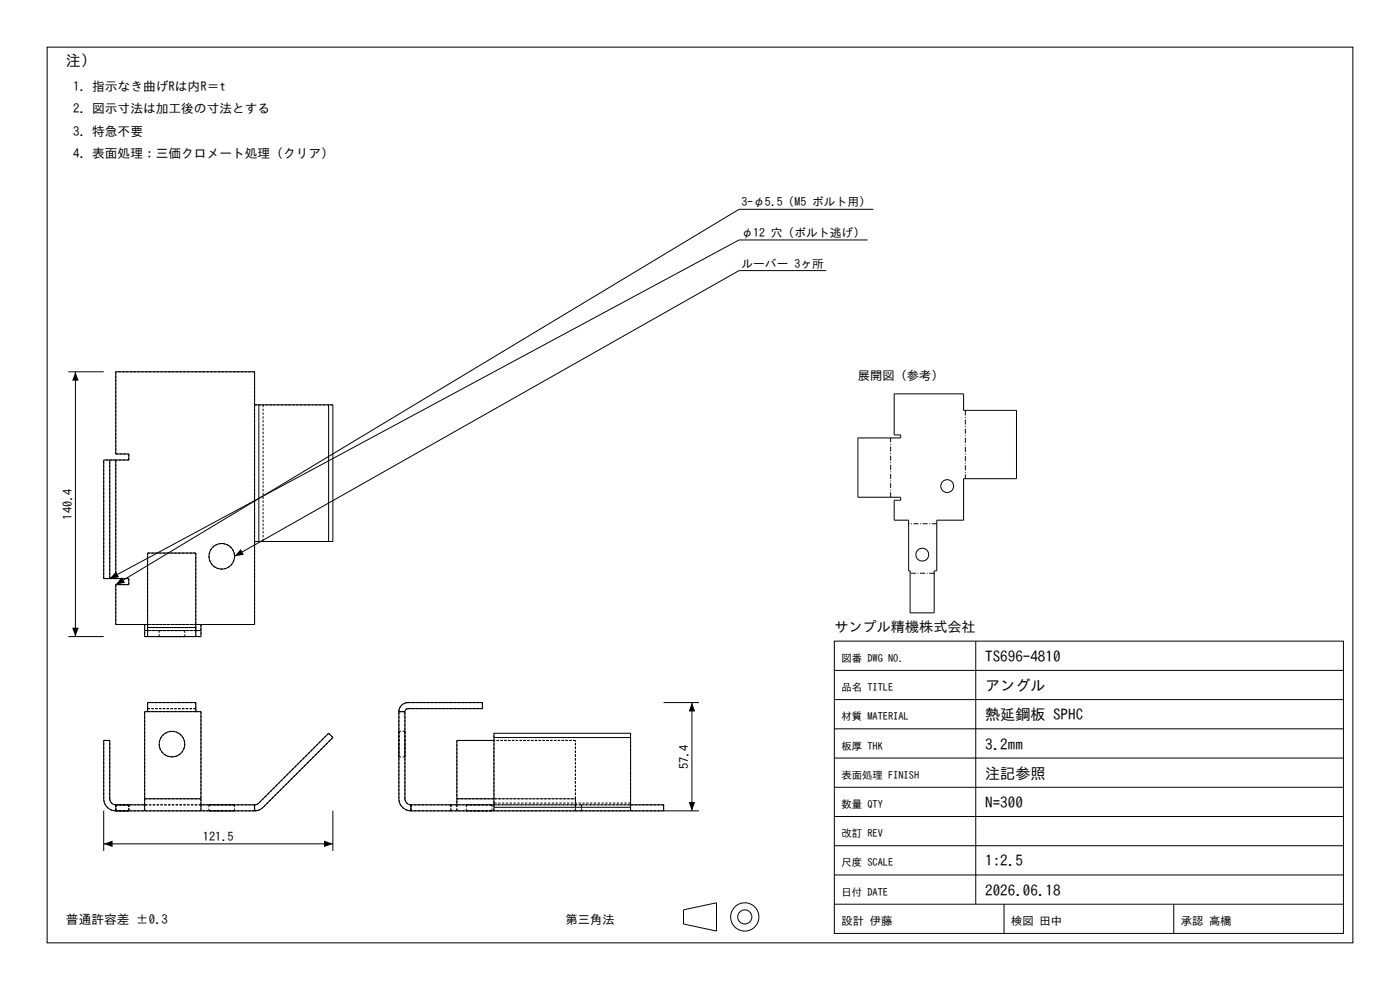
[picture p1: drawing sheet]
<svg xmlns="http://www.w3.org/2000/svg" width="297mm" height="210mm" viewBox="0 0 297 210" stroke-linecap="round" stroke-linejoin="round" font-family="sans-serif">
<g fill="none" stroke="#000" stroke-width=".21">
<path d="M10 10h277v190h-277zM175.3 57.4h-18.5l-107 60.6M184 50.9h-27.2l-133.5 71.8M185.3 44.4h-28.5l-132.2 79.6M14.5 78.9h7.5M16 78.9v56.1M23.3 97.6h1.3M23.3 97.6v25.1M23.3 97.6h-1.3v25.1h1.3M24.6 97.6h2.7v-1.3h-2.7v-17.4h29.4v53.6h-12.5M24.6 97.6v25.1M54 85.9h.9"/>
<path d="M54.9 85.9h15.7v29h-15.7M54.9 85.9v29M69.7 85.9v29M189.7 83.5h14.7v3.5h11.2v14.5h-11.2v8.8h-5.7v10.8h-.5v8.9h-5.1v-8.9h-.3v-10.8h-3.1v-4.2h1.4v-.6h-9.1v-12.6h9.1v-.6h-1.4zM54 114.9h.9M14.5 135h7.5M23.3 122.7h1.3M24.6 124v8.5h6.7M24.6 122.7h2.7v1.3h-2.7M30.7 132.5v1.3M30.7 133.8v1.2h11.9v-1.2M30.7 133.8h.6"/>
<path d="M31.3 133.1v1.9M31.3 133.1h10.2M31.3 133.1v-15.8h10.2v15.8M41.5 133.1v1.9M41.5 133.8h1.1M42.6 132.5v1.3M177 136h108v62h-108zM207 136v55.8M31.3 151v-2h10.2v2M84.6 151v18.4a2.56 2.56 0 0 0 2.6 2.6M84.6 151a1.92 1.92 0 0 1 1.9-2h15.8v1.3h-15.8a.64 .64 0 0 0-.6 .7M84.6 151h1.3"/>
<path d="M85.9 151v18.4a1.28 1.28 0 0 0 1.3 1.3M104.8 157.1h-7.9v12.3M104.8 156.4h29M140.8 149h7.5M146.8 149v23M177 154.6h108M177 148.4h108M177 142.2h108M22 172v8.5M22 179h48.6M24.6 170.7a1.28 1.28 0 0 1-1.3-1.3v-12.3h-1.3v12.3a2.56 2.56 0 0 0 2.6 2.6M24.6 172h29.4"/>
<path d="M24.6 170.7h6.1M24.6 170.7v1.3M30.7 169.4v2.6M30.7 169.4h11.9M30.7 169.4v-18.4h11.9v18.4M42.6 169.4v2.6M42.6 170.7h11.4M54 170.7l.9-.4 14.8-14.8 .9 .9-14.8 14.9a2.56 2.56 0 0 1-1.8 .7M54 170.7v1.3M70.6 172v8.5M87.2 172h61.1M87.2 170.7h17.6"/>
<path d="M87.2 170.7v1.3M96.9 169.4v1.3M96.9 169.4h7.9M104.8 171.3v.7M104.8 171.3v-15.8h29v15.8M104.8 171.3h29M133.8 171.3v.7M133.8 170.7h7v1.3M177 179.4h108M177 173.2h108M177 167h108M177 160.8h108"/>
<path d="M145 193l7-1.5v6l-7-1.5zM177 191.8h108M177 185.6h108M213 191.8v6.2M249 191.8v6.2"/>
<circle cx="47" cy="118" r="2.72"/>
<circle cx="195.7" cy="117.7" r="1.36"/>
<circle cx="200.9" cy="103.1" r="1.36"/>
<circle cx="36.5" cy="157.8" r="2.72"/>
<circle cx="158" cy="194.5" r="3"/>
<circle cx="158" cy="194.5" r="1.5"/>
</g>
<g fill="none" stroke="#000" stroke-width=".21" stroke-dasharray=".5 .3" stroke-linecap="butt">
<path d="M24.6 78.9v17.4M54 78.9h-29.4M24.6 97.6v25.1M24.6 96.3h2.7M24.6 97.6h-2.6M27.3 97.6h-2.7M27.3 96.3v1.3M54 85.9v29M54 85.9v-7M54 85.9h1.8M55.8 85.9v29M70.6 85.9h-14.8"/>
<path d="M31.3 117.3h10.2M41.5 117.3v15.8M49.8 118a2.72 2.72 0 0 1-3.9 2.5 2.72 2.72 0 0 1-.6-4.6 2.72 2.72 0 0 1 4.4 1.5l.1 .6M54 114.9h1.8M55.8 114.9h14.8M22 122.7v-25.1M23.3 122.7v-25.1M24.6 124v8.5M24.6 132.5h6.1M24.6 122.7h2.7M24.6 122.7h-2.6M27.3 124h-2.7"/>
<path d="M27.3 122.7v1.3M30.7 132.5v2.5M31.3 133.8v1.2M31.3 133.1v.7M31.3 133.1v-15.8M33.8 135h5.4M33.8 133.8h5.4M33.8 135v-1.2M39.2 135h-5.4M39.2 133.8h-5.4M39.2 133.8v1.2M41.5 132.5h-10.2"/>
<path d="M41.5 133.8h-10.2M41.5 133.8v1.2M41.5 133.1h-10.2M41.5 133.1v.7M42.6 132.5h-11.9M42.6 132.5h11.4M42.6 135h-11.9M42.6 132.5v2.5M42.6 133.8h-11.9M54 132.5v-17.6M22 157.1h1.3M30.7 151h.6"/>
<path d="M31.3 150.3v.7M31.3 149v1.3M31.3 149h10.2M31.3 150.3h10.2M33.8 157.8a2.72 2.72 0 0 0 3.8 2.5 2.72 2.72 0 0 0 .6-4.6 2.72 2.72 0 0 0-4.4 1.5v.6M41.5 151h-10.2M41.5 151h1.1M41.5 150.3h-10.2M41.5 150.3v.7M41.5 149v1.3M42.6 151v18.4M69.7 155.5l-14.8 14.8"/>
<path d="M70.6 156.4l-14.8 14.9M70.6 156.4l-.9-.9M84.6 151h1.3M84.6 157.8v2.8M84.6 155.1v2.7M84.6 151a1.92 1.92 0 0 1 1.9-2M85.9 157.8v2.8M85.9 155.1v2.7M85.9 151h-1.3M85.9 155.1h-1.3M86.5 150.3a.64 .64 0 0 0-.6 .7M86.5 149h15.8"/>
<path d="M86.5 150.3h15.8M96.9 157.1v12.3M102.3 149v1.3M122.1 157.1h-25.2M122.1 157.1h-17.3M133.8 155.5v14.8M22 169.4v-12.3M23.3 169.4v-12.3M23.3 169.4a1.28 1.28 0 0 0 1.3 1.3M24.6 172h2.7M24.6 170.7h2.7M24.6 172v-1.3"/>
<path d="M24.6 172a2.56 2.56 0 0 1-2.6-2.6M27.3 172h-2.7M27.3 170.7h-2.7M27.3 172v-1.3M30.7 170.7v1.3M30.7 169.4v1.3M30.7 169.4v-18.4M42.6 170.7h-11.9M42.6 170.7v1.3M42.6 169.4h-11.9M42.6 169.4v1.3M44.3 172h5.5"/>
<path d="M44.3 170.7h5.5M44.3 170.7v1.3M49.8 172h-5.5M49.8 170.7h-5.5M49.8 172v-1.3M54 170.7v1.3M54 172h-29.4M54 170.7h-29.4M54 172a2.56 2.56 0 0 0 1.8-.7M54 172v-1.3M54.9 170.3l-.9 .4M84.6 169.4v-18.4"/>
<path d="M84.6 160.6v-5.5M85.9 169.4a1.28 1.28 0 0 0 1.3 1.3M85.9 169.4v-18.4M85.9 160.6v-5.5M85.9 160.6h-1.3M87.2 170.7v1.3M87.2 172v-1.3M87.2 172a2.56 2.56 0 0 1-2.6-2.6M95.6 172h-8.4M95.6 170.7h-8.4M95.6 172v-1.3M96.9 172h-1.3"/>
<path d="M96.9 170.7h-1.3M96.9 172v-1.3M96.9 172v-2.6M96.9 169.4h25.2M98.9 172h5.5M98.9 170.7h5.5M98.9 170.7v1.3M101.6 172h-2.7M101.6 170.7h-2.7M104.4 172h-2.8M104.4 170.7h-2.8M104.4 170.7v1.3"/>
<path d="M104.8 170.7v1.3M104.8 170.3v-14.8M104.8 170.3v.4M104.8 169.4h17.3M122.1 172h-25.2M122.1 170.7h-25.2M122.1 172v-2.6M122.1 169.4v-12.3M122.1 169.4v1.3M122.1 172v-1.3M123.4 172h-1.3M123.4 170.7h-1.3"/>
<path d="M123.4 172v-1.3M133.8 170.7h-29M133.8 170.7v1.3M133.8 170.3h-29M133.8 170.3v.4M140.8 172h-17.4M140.8 170.7h-17.4M140.8 172v-1.3"/>
</g>
<path d="M16 78.9l.7 1.8h-1.4zM51.1 116.5l.6 1.2-1.9 .3zM15.3 133.2h1.4l-.7 1.8zM24.6 121.2l.7 1.2-2 .3zM25.8 122.5l.7 1.1-1.9 .4zM146.8 149l.7 1.9h-1.4zM22 179l1.9-.7v1.4zM68.7 178.3l1.9 .7-1.9 .7zM146.1 170.1h1.4l-.7 1.9z" fill="#000"/>
<path d="M204.8 87v14.5M188.9 105.5v-12.6M198.7 111.1h-5.9M198.2 121.6h-5.1" fill="none" stroke="#000" stroke-width=".21" stroke-dasharray="1.1 .4 .2 .4" stroke-linecap="butt"/>
<g font-size="3.2">
<text x="14" y="14">注）</text>
<text x="209" y="140.4">TS696-4810</text>
<text x="209" y="146.6">アングル</text>
<text x="209" y="152.8">熱延鋼板 SPHC</text>
<text x="209" y="159">3.2mm</text>
<text x="209" y="165.2">注記参照</text>
<text x="209" y="171.4">N=300</text>
<text x="209" y="183.8">1:2.5</text>
<text x="209" y="190">2026.06.18</text>
</g>
<text font-size="3" x="177" y="134">サンプル精機株式会社</text>
<g font-size="2.7">
<text x="15.5" y="19.2">1. 指示なき曲げRは内R＝t</text>
<text x="15.5" y="24">2. 図示寸法は加工後の寸法とする</text>
<text x="15.5" y="28.8">3. 特急不要</text>
<text x="15.5" y="33.6">4. 表面処理：三価クロメート処理（クリア）</text>
<text x="14" y="196">普通許容差 ±0.3</text>
</g>
<g font-size="2.6">
<text x="182" y="80.5">展開図（参考）</text>
<text x="15.3" y="110.2" transform="rotate(-90 15.3 110.2)">140.4</text>
<text x="146.1" y="163.1" transform="rotate(-90 146.1 163.1)">57.4</text>
<text x="43.1" y="178.3">121.5</text>
<text x="120" y="196">第三角法</text>
</g>
<g font-size="2.5">
<text x="157.3" y="43.8">3-φ5.5（M5 ボルト用）</text>
<text x="157.3" y="50.3">φ12 穴（ボルト逃げ）</text>
<text x="157.3" y="56.8">ルーバー 3ヶ所</text>
</g>
<g font-size="2.4">
<text x="178.5" y="196.2">設計 伊藤</text>
<text x="214.5" y="196.2">検図 田中</text>
<text x="250.5" y="196.2">承認 高橋</text>
</g>
<g font-size="2.2">
<text x="178.5" y="140.4">図番 DWG NO.</text>
<text x="178.5" y="146.6">品名 TITLE</text>
<text x="178.5" y="152.8">材質 MATERIAL</text>
<text x="178.5" y="159">板厚 THK</text>
<text x="178.5" y="165.2">表面処理 FINISH</text>
<text x="178.5" y="171.4">数量 QTY</text>
<text x="178.5" y="177.6">改訂 REV</text>
<text x="178.5" y="183.8">尺度 SCALE</text>
<text x="178.5" y="190">日付 DATE</text>
</g>
</svg>
